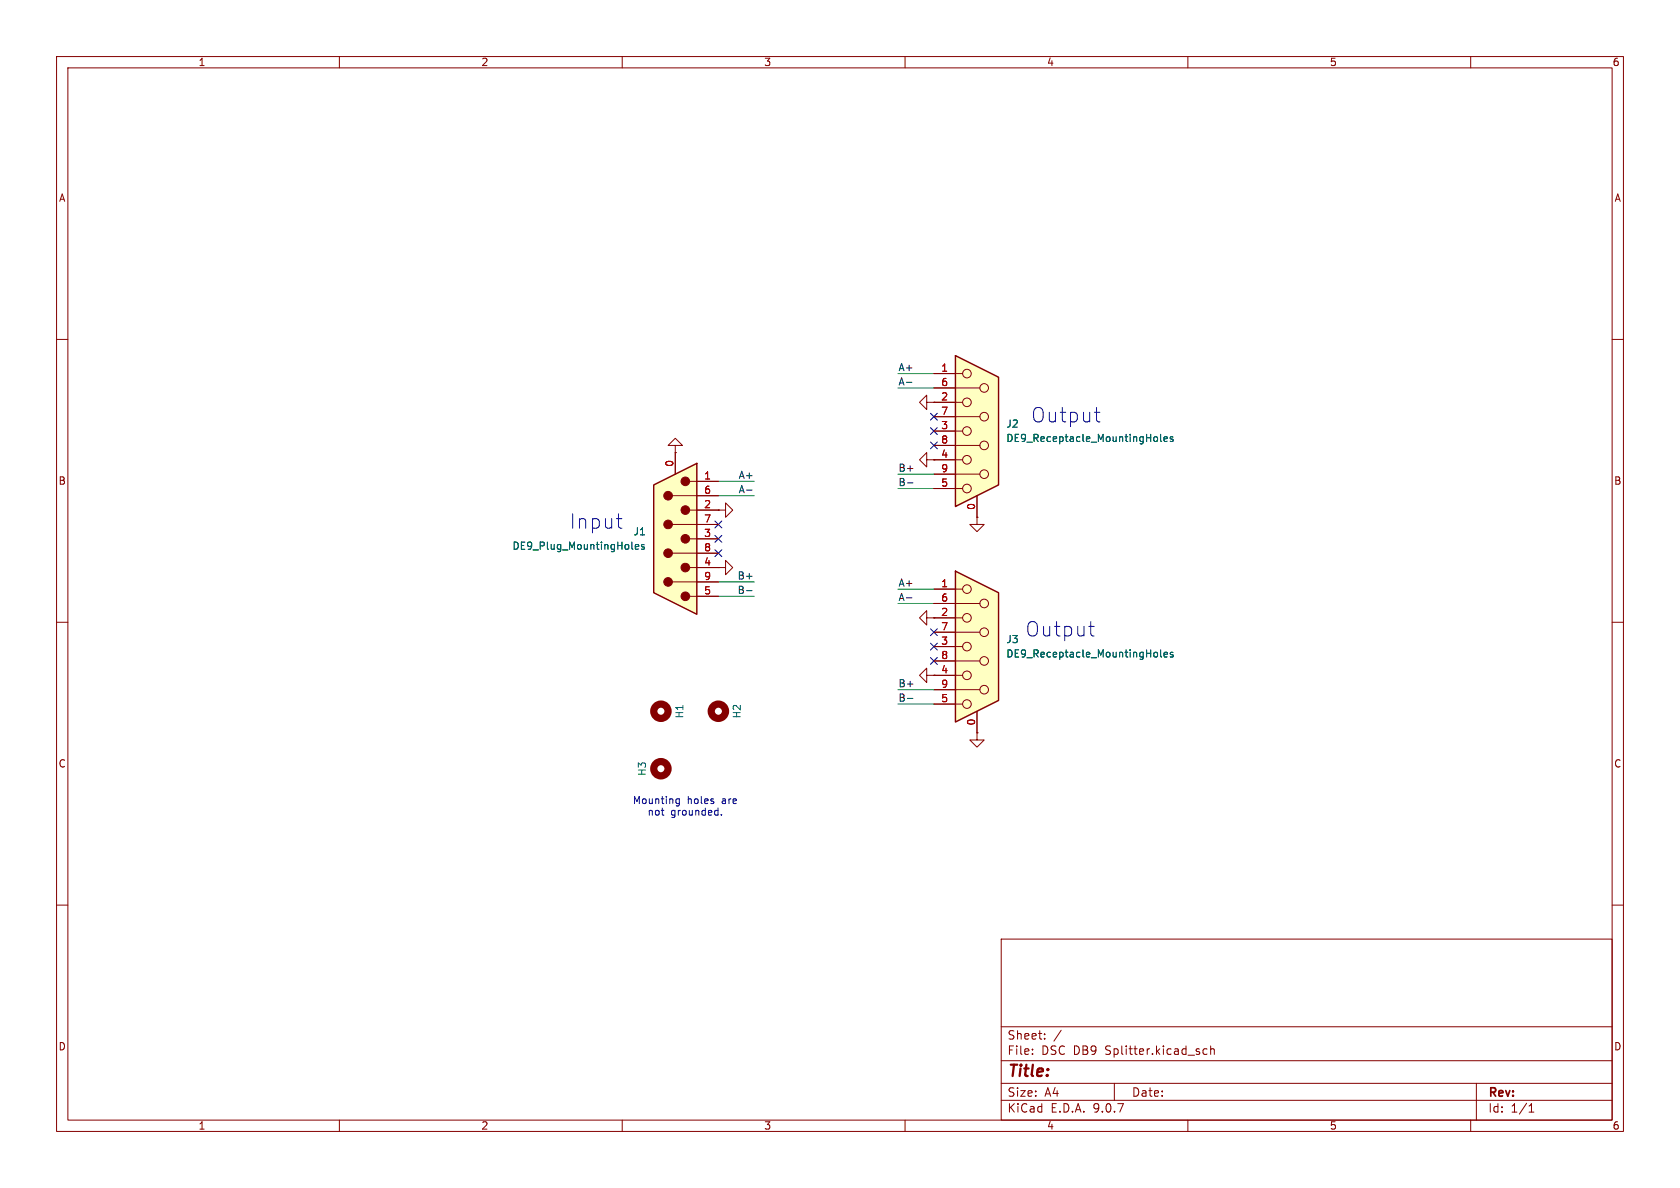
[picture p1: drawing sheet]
<svg xmlns="http://www.w3.org/2000/svg" width="297mm" height="210mm" viewBox="0 0 297 210" stroke-linecap="round" stroke-linejoin="round" font-family="sans-serif">
<g fill="none" stroke="#840000" stroke-width=".18">
<path d="M10 10h277v190h-277zM12 12h273v186h-273zM60 10v2M110 10v2M160 10v2M210 10v2M260 10v2M10 60h2M119.4 78.7h1.2l-1.2-1.2-1.3 1.2h1.3v1.3M285 60h2M119.4 80h.1M127 90.2h1.3v-1.3l1.2 1.3-1.2 1.2v-1.2"/>
<path d="M127 90.2h.1M163.8 81.3v-1.3l-1.2 1.3 1.2 1.3v-1.3h1.3M165.1 81.3h.1M10 110h2M285 110h2M10 160h2M177 166h108v32h-108zM285 160h2M60 198v2M110 198v2M160 198v2M177 194.5h108"/>
<path d="M177 191.5h108M177 187.5h108M177 181.5h108M182.5 186.3v.1M182.5 185.5v.1M184.7 183.6v.1M184.7 182.8v.1M187.6 182.1l-1.3 2M197 191.5v3M210 198v2M213.4 185.5l-.4-.1-.3 .3v.4l.1 .2h.6M214 185.5l.2-.1 .4 .1 .1 .9"/>
<path d="M214 184.9v1.5M260 198v2M261 191.5v6.5M270.3 196.6h.9M270.3 195.5l.4-.4v1.5"/>
</g>
<g fill="none" stroke="#840000" stroke-width="1.3">
<circle cx="116.8" cy="125.7" r="1.27"/>
<circle cx="116.8" cy="135.9" r="1.27"/>
<circle cx="127" cy="125.7" r="1.27"/>
</g>
<path d="M115.6 85.7l7.6-3.8v26.7l-7.6-3.8z" fill="#ffffc2"/>
<g fill="none" stroke="#840000" stroke-width=".18">
<path d="M163.8 71.1v-1.2l-1.2 1.2 1.2 1.3v-1.3h1.3M165.1 71.1h.1M118.9 97.8h8.1M118.9 92.7h8.1M118.9 87.6h8.1M119.4 80v3.8M121.9 95.3h5.1M121.9 90.2h5.1M121.9 85.1h5.1M118.9 102.9h8.1M121.9 105.4h5.1M121.9 100.3h5.1"/>
<path d="M127 100.3h1.3v-1.2l1.2 1.2-1.2 1.3v-1.3M127 100.3h.1"/>
</g>
<path d="M115.6 85.7l7.6-3.8v26.7l-7.6-3.8z" fill="none" stroke="#840000" stroke-width=".25"/>
<g fill="#840000" stroke="#840000" stroke-width=".18">
<circle cx="121.2" cy="105.4" r=".76"/>
<circle cx="121.2" cy="100.3" r=".76"/>
<circle cx="121.2" cy="95.2" r=".76"/>
<circle cx="121.2" cy="90.2" r=".76"/>
<circle cx="121.2" cy="85.1" r=".76"/>
<circle cx="118.1" cy="102.9" r=".76"/>
<circle cx="118.1" cy="97.8" r=".76"/>
<circle cx="118.1" cy="92.7" r=".76"/>
<circle cx="118.1" cy="87.6" r=".76"/>
</g>
<path d="M111.8 97l.1 .1M112.3 96.7l.6-.1v-.3h-.4l-.2 .1 .1 .6h.5M113.9 96.3h-.3l-.2 .1 .1 .2 .4 .1v.3h-.5" fill="none" stroke="#006464" stroke-width=".18"/>
<path d="M168.9 62.9l7.6 3.8v19l-7.6 3.8z" fill="#ffffc2"/>
<path d="M168.9 62.9l7.6 3.8v19l-7.6 3.8z" fill="none" stroke="#840000" stroke-width=".25"/>
<g fill="none" stroke="#840000" stroke-width=".18">
<path d="M165.1 66h5.1M165.1 68.6h8.1M165.1 71.1h5.1M165.1 73.7h8.1M165.1 76.2h5.1M165.1 78.7h8.1M165.1 81.3h5.1M165.1 83.8h8.1M165.1 86.4h5.1M172.7 91.4v1.3h1.3l-1.3 1.3-1.3-1.3h1.3M172.7 91.4h.1M172.7 87.6v3.8"/>
<circle cx="170.9" cy="71.1" r=".76"/>
<circle cx="170.9" cy="66" r=".76"/>
<circle cx="170.9" cy="76.2" r=".76"/>
<circle cx="174" cy="73.7" r=".76"/>
<circle cx="174" cy="68.6" r=".76"/>
<circle cx="174" cy="78.7" r=".76"/>
<circle cx="170.9" cy="86.4" r=".76"/>
<circle cx="170.9" cy="81.3" r=".76"/>
<circle cx="174" cy="83.8" r=".76"/>
</g>
<path d="M204.4 77.2l.2 .2v.4l-.2 .2M205.2 76.8v1.1l.2 .1M205.8 77.6l.6-.1-.1-.2-.3-.1-.2 .2 .1 .6h.4M207.4 77.3l-.3-.1-.2 .2v.2l.5 .1v.3h-.5" fill="none" stroke="#006464" stroke-width=".18"/>
<path d="M168.9 101l7.6 3.8v19l-7.6 3.8z" fill="#ffffc2"/>
<path d="M168.9 101l7.6 3.8v19l-7.6 3.8z" fill="none" stroke="#840000" stroke-width=".25"/>
<g fill="none" stroke="#840000" stroke-width=".18">
<path d="M165.1 71.1h.1M165.1 66h3.8M165.1 68.6h3.8M165.1 71.1h3.8M165.1 73.7h3.8M165.1 76.2h3.8M165.1 78.7h3.8M119.4 80h.1M119.4 80v3.8M123.2 97.8h3.8M123.2 95.3h3.8M123.2 92.7h3.8"/>
<path d="M123.2 90.2h3.8M123.2 87.6h3.8M123.2 85.1h3.8M127 90.2h.1M165.1 81.3h.1M165.1 81.3h3.8M165.1 83.8h3.8M165.1 86.4h3.8M172.7 91.4h.1M172.7 87.6v3.8M123.2 105.4h3.8M123.2 102.9h3.8"/>
<path d="M123.2 100.3h3.8M127 100.3h.1M163.8 119.4v-1.3l-1.2 1.3 1.2 1.3v-1.3h1.3M163.8 109.2v-1.2l-1.2 1.2 1.2 1.3v-1.3h1.3M165.1 119.4h.1M165.1 109.2h.1M165.1 104.1h5.1M165.1 106.7h8.1M165.1 109.2h5.1M165.1 111.8h8.1M165.1 114.3h5.1M165.1 116.8h8.1"/>
<path d="M165.1 119.4h5.1M165.1 121.9h8.1M165.1 124.5h5.1M172.7 129.5v1.3h1.3l-1.3 1.3-1.3-1.3h1.3M172.7 129.5h.1M172.7 125.7v3.8"/>
<circle cx="170.9" cy="109.2" r=".76"/>
<circle cx="170.9" cy="119.4" r=".76"/>
<circle cx="170.9" cy="114.3" r=".76"/>
<circle cx="170.9" cy="104.1" r=".76"/>
<circle cx="174" cy="111.8" r=".76"/>
<circle cx="174" cy="116.8" r=".76"/>
<circle cx="174" cy="106.7" r=".76"/>
<circle cx="170.9" cy="124.5" r=".76"/>
<circle cx="174" cy="121.9" r=".76"/>
</g>
<path d="M204.4 77.2l.2 .2v.4l-.2 .2M205.2 76.8v1.1l.2 .1M205.8 77.6l.6-.1-.1-.2-.3-.1-.2 .2 .1 .6h.4M207.4 77.3l-.3-.1-.2 .2v.2l.5 .1v.3h-.5M111.8 97l.1 .1M112.3 96.7l.6-.1v-.3h-.4l-.2 .1 .1 .6h.5M113.9 96.3h-.3l-.2 .1 .1 .2 .4 .1v.3h-.5M204.4 115.3l.2 .2v.4l-.2 .2M205.2 114.9v1.1l.2 .1M205.8 115.7l.6-.1-.1-.2-.3-.1-.2 .2 .1 .6h.4M207.4 115.4l-.3-.1-.2 .2v.2l.5 .1v.3h-.5" fill="none" stroke="#006464" stroke-width=".18"/>
<path d="M160.2 67.6h1M132 86.6h.9M160.4 85.4h1M132 104.4h.9M160.2 105.7h1M160.4 123.5h1" fill="none" stroke="#0f0f0f" stroke-width=".18"/>
<path d="M158.7 68.6h6.4M158.7 66h6.4M127 85.1h6.3M127 87.6h6.3M158.7 86.4h6.4M158.7 83.8h6.4M127 102.9h6.3M127 105.4h6.3M158.7 104.1h6.4M158.7 106.7h6.4M158.7 124.5h6.4M158.7 121.9h6.4" fill="none" stroke="#009600" stroke-width=".18"/>
<g fill="none" stroke="#000084" stroke-width=".18">
<path d="M164.5 78.1l1.2 1.2M164.5 75.6l1.2 1.2M164.5 73.1l1.2 1.2M165.7 78.1l-1.2 1.2M165.7 75.6l-1.2 1.2M165.7 73.1l-1.2 1.2M126.4 92.1l1.2 1.2M126.4 94.6l1.2 1.3M126.4 97.2l1.2 1.2M127.6 92.1l-1.2 1.2M127.6 94.6l-1.2 1.3M127.6 97.2l-1.2 1.2"/>
<path d="M164.5 113.7l1.2 1.2M164.5 116.2l1.2 1.2M164.5 111.2l1.2 1.2M165.7 113.7l-1.2 1.2M165.7 116.2l-1.2 1.2M165.7 111.2l-1.2 1.2"/>
</g>
<path d="M193.5 72.9h1M194 74.5l.5 .1M109 91.7h.9M109.5 93.3l.4 .1M192.5 110.7h.9M193 112.3l.4 .1M119.6 141.9l.1 .2 .4-.1M120.1 141.2v1l-.2 .3-.3-.1M120.1 141.3l-.4-.1-.1 .1M127.5 144v.1" fill="none" stroke="#0000c2" stroke-width=".18"/>
<text font-size="3.5" fill="#006464" x="182.3" y="74.9">Output</text>
<g font-size="3.5" fill="#0000c2">
<text x="100.7" y="93.7">Input</text>
<text x="181.2" y="112.8">Output</text>
</g>
<text font-size="2.8" fill="#840000" x="178" y="190.9">Title:</text>
<g font-size="2.1" fill="#840000">
<text x="178" y="184">Sheet:</text>
<text x="178" y="186.7">File:</text>
<text x="184.1" y="186.7">DSC DB9</text>
<text x="195.5" y="186.7">Splitter.kicad_sch</text>
<text x="178" y="196.9">KiCad</text>
<text x="178" y="194.1">Size:</text>
<text x="184.7" y="194.1">A4</text>
<text x="185.7" y="196.9">E.D.A.</text>
<text x="193.3" y="196.9">9.0.7</text>
<text x="200" y="194.1">Date:</text>
<text x="263" y="194.3">Rev:</text>
<text x="263" y="196.9">Id:</text>
<text x="267.1" y="196.9">1/1</text>
</g>
<g font-size="1.8" fill="#840000">
<text x="35" y="11.9">1</text>
<text x="85" y="11.9">2</text>
<text x="135" y="11.9">3</text>
<text x="185" y="11.9">4</text>
<text x="235" y="11.9">5</text>
<text x="285" y="11.9">6</text>
<text x="10.3" y="35.9">A</text>
<text x="285.3" y="35.9">A</text>
<text x="10.3" y="85.9">B</text>
<text x="285.3" y="85.9">B</text>
<text x="10.3" y="135.9">C</text>
<text x="285.3" y="135.9">C</text>
<text x="10.3" y="185.9">D</text>
<text x="285.3" y="185.9">D</text>
<text x="35" y="199.9">1</text>
<text x="85" y="199.9">2</text>
<text x="135" y="199.9">3</text>
<text x="185" y="199.9">4</text>
<text x="235" y="199.9">5</text>
<text x="285" y="199.9">6</text>
</g>
<g font-size="1.8" fill="#0f0f0f">
<text x="158.7" y="65.7">A+</text>
<text x="158.7" y="68.2">A-</text>
<text x="158.7" y="83.5">B+</text>
<text x="130.5" y="87.3">A-</text>
<text x="130.5" y="84.7">A+</text>
<text x="158.7" y="86">B-</text>
<text x="130.3" y="102.5">B+</text>
<text x="130.3" y="105.1">B-</text>
<text x="158.7" y="103.8">A+</text>
<text x="158.7" y="106.3">A-</text>
<text x="158.7" y="124.1">B-</text>
<text x="158.7" y="121.6">B+</text>
</g>
<g font-size="1.8" fill="#a90000">
<text x="166.3" y="65.8">1</text>
<text x="166.3" y="68.3">6</text>
<text x="166.3" y="70.9">2</text>
<text x="166.3" y="73.4">7</text>
<text x="166.3" y="75.9">3</text>
<text x="119.1" y="82.6" transform="rotate(-90 119.1 82.6)">0</text>
<text x="166.3" y="78.5">8</text>
<text x="166.3" y="81">4</text>
<text x="166.3" y="83.6">9</text>
<text x="124.4" y="89.9">2</text>
<text x="124.4" y="87.4">6</text>
<text x="124.4" y="84.8">1</text>
<text x="166.3" y="86.1">5</text>
<text x="124.4" y="95">3</text>
<text x="124.4" y="92.5">7</text>
<text x="172.5" y="90.2" transform="rotate(-90 172.5 90.2)">0</text>
<text x="124.4" y="100.1">4</text>
<text x="124.4" y="97.5">8</text>
<text x="124.4" y="105.2">5</text>
<text x="124.4" y="102.6">9</text>
<text x="166.3" y="103.9">1</text>
<text x="166.3" y="106.4">6</text>
<text x="166.3" y="109">2</text>
<text x="166.3" y="111.5">7</text>
<text x="166.3" y="114">3</text>
<text x="166.3" y="116.6">8</text>
<text x="166.3" y="119.1">4</text>
<text x="166.3" y="121.7">9</text>
<text x="166.3" y="124.2">5</text>
<text x="172.5" y="128.3" transform="rotate(-90 172.5 128.3)">0</text>
</g>
<g font-size="1.8" fill="#006464">
<text x="177.8" y="75.8">J2</text>
<text x="177.8" y="78.3">DE9_Receptacle_MountingHoles</text>
<text x="111.9" y="94.8">J1</text>
<text x="90.5" y="97.4">DE9_Plug_MountingHoles</text>
<text x="177.8" y="113.9">J3</text>
<text x="177.8" y="116.4">DE9_Receptacle_MountingHoles</text>
<text x="121" y="127.1" transform="rotate(-90 121 127.1)">H1</text>
<text x="131.2" y="127.1" transform="rotate(-90 131.2 127.1)">H2</text>
<text x="114.4" y="137.3" transform="rotate(-90 114.4 137.3)">H3</text>
</g>
<g font-size="1.8" fill="#0000c2">
<text x="111.8" y="142.3">Mounting</text>
<text x="121.5" y="142.3">holes</text>
<text x="127.7" y="142.3">are</text>
<text x="114.4" y="144.4">not</text>
<text x="118.6" y="144.4">grounded.</text>
</g>
</svg>
